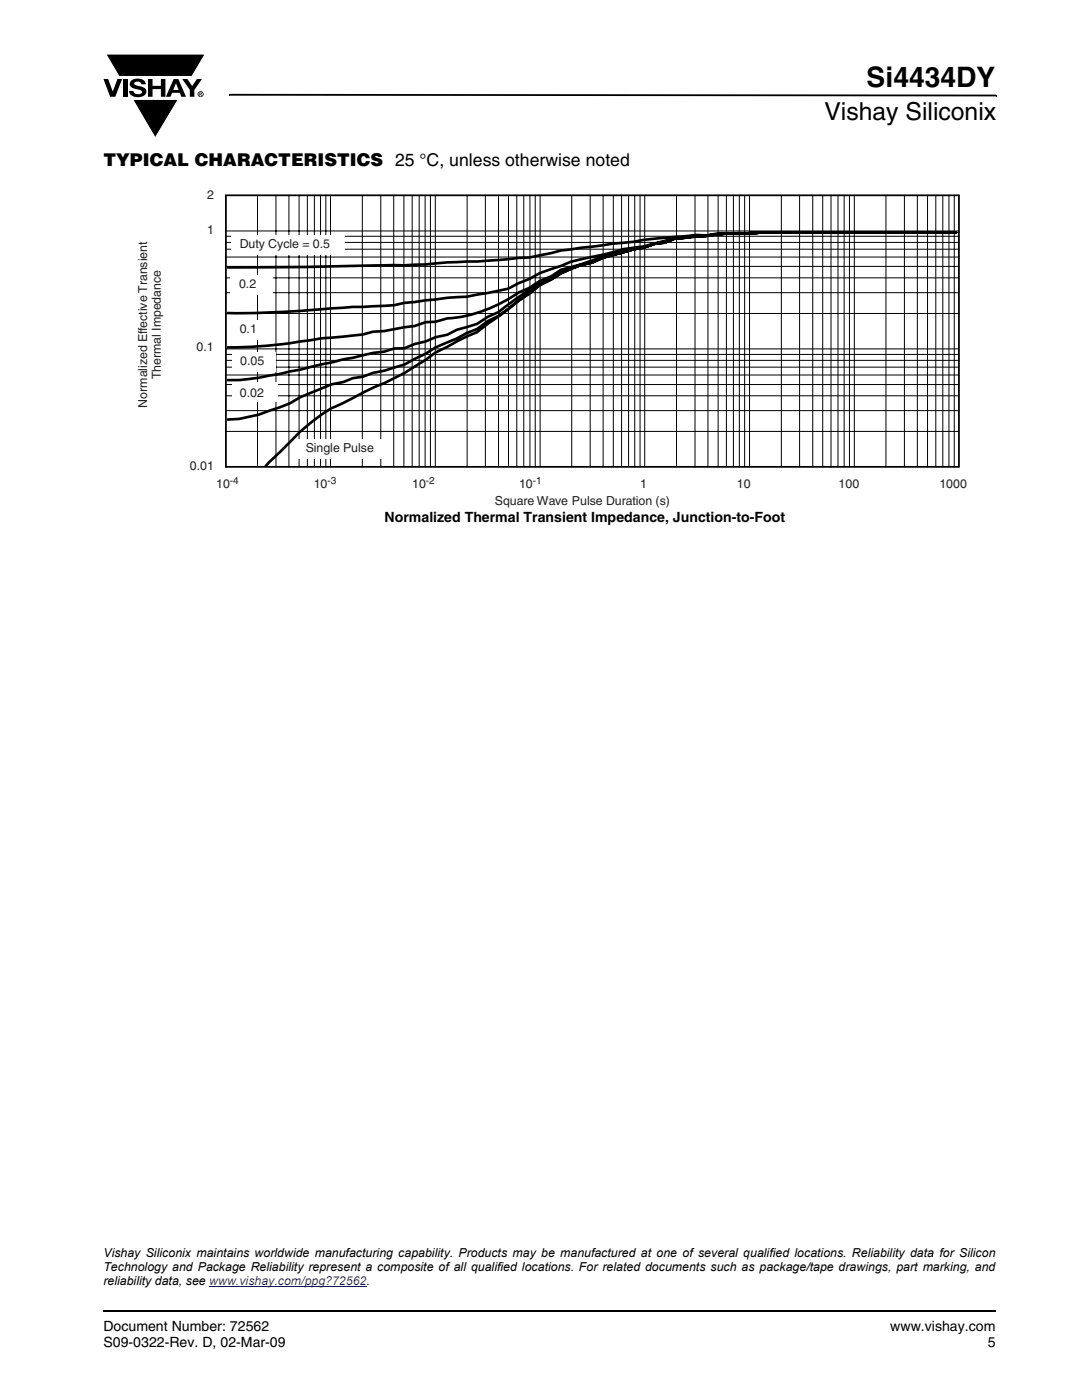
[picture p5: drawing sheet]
<svg xmlns="http://www.w3.org/2000/svg" width="216mm" height="279mm" viewBox="0 0 216 279" stroke-linecap="round" stroke-linejoin="round" font-family="sans-serif">
<path d="M20.5 261.5h.1v.4h-.1z" fill="#000"/>
<path d="M20.6 261.7h178.2" fill="none" stroke="#000" stroke-width=".36"/>
<path d="M20.6 10.7h20.5v17h-20.5z" fill="#fff"/>
<g fill="#000">
<path d="M20.6 15.8h1l.9 2.5 .9-2.5h1l-1.4 3.5h-1zM21.1 10.8h19.8l-2.6 4.5h-14.6zM24.5 15.8h.9v3.5h-.9zM26.2 16.1a2.08 2.08 0 0 1 2.8 .3l.1 .4h-.9a.78 .78 0 0 0-.7-.5 .78 .78 0 0 0-.7 .4l.2 .3 1 .2a1.06 1.06 0 0 1 1.2 1 1.06 1.06 0 0 1-1.1 1.1 1.71 1.71 0 0 1-2.3-1.2h.8a.95 .95 0 0 0 .8 .7 .95 .95 0 0 0 .9-.4 1.3 1.3 0 0 0-1.2-.6 1.02 1.02 0 0 1-1-.6 1.02 1.02 0 0 1 .1-1.1zM29.5 15.8h.9v1.3h1.7v-1.3h.9v3.5h-.9v-1.5h-1.7v1.5h-.9zM26.5 19.8h9.1l-4.6 7.7zM36.4 15.8h1l.9 1.4 1-1.4h1l-1.5 2.2v1.3h-.9v-1.4zM45.7 18.7h.2v.4h-.2zM45.9 18.7l152.9 .2v.3l-152.9-.1zM198.8 18.9h.1v.3h-.1z"/>
<path d="M35.1 16.6l-.5 1.3h1zM34.7 15.8h.9l1.5 3.5h-.9l-.3-.8h-1.6l-.3 .8h-.9z"/>
<path d="M39.9 18.6v.1h.2v-.1zM39.8 18.5h.4l.1 .2-.2 .1 .2 .3-.3-.3-.1 .3h-.1zM39.6 18.8a.45 .45 0 0 0 .9 0 .45 .45 0 0 0-.9 0zM39.4 18.8a.6 .6 0 0 1 1.2 0 .6 .6 0 0 1-1.2 0z"/>
</g>
<path d="M21.1 10.8h19.8l-2.6 4.5h-14.5zM26.5 19.8h9.1l-4.6 7.7z" fill="none" stroke="#fff" stroke-width=".2"/>
<path d="M41.7 256.7h31.4" fill="none" stroke="#00f" stroke-width=".2"/>
<path d="M27.2 37.5h165.7v63.8h-165.7z" fill="#fff"/>
<path d="M190.8 46.4h-39.2l-2.4 .2a40.5 40.5 0 0 0-8.3 .5l-6.2 .5-6.3 1.8-8.2 1.8a55.3 55.3 0 0 1-8.3 2.6l-1.8 1.3-2.4 1-2 1.3-2.2 1a28.5 28.5 0 0 1-14.2 5.1l-2.4 .7-2 .1-2.1 .8-6.1 1-2.3 .1-2 .6-8.3 .7a101.7 101.7 0 0 1-18.7 1.8M190.8 46.4h-39.2l-2.4 .2a40.5 40.5 0 0 0-8.3 .5h-2l-4.2 .4-2 .6a35 35 0 0 1-8.4 1.6l-3.1 .9-4.2 .9a19.9 19.9 0 0 0-5.1 1.6l-4.2 1.4-2 1.2-2.2 .8-2.1 1.1-8.2 1.6-3.9 .2-4.4 .5-4.2 .5-2.1 .5-8.2 .3-15.3 1.1-9.7 .2M190.8 46.4h-39.2l-8.6 .2-2.1 .4-2-.1-8.1 .7-4.4 .7-4.2 .3-10.3 1.4-6.2 1.4-10.5 .8-5.9 .2a118.7 118.7 0 0 1-15.2 .6l-13.9 .3-14.8 .1M190.8 46.4h-39.2l-2.4 .2a40.5 40.5 0 0 0-8.3 .5h-2l-4.2 .5-2 .8-1.9 .2-2.4 .8-2 .3-6.2 1.8-2 .9a21.6 21.6 0 0 0-8.1 3.3l-2.4 1.2-2 1.7-2.2 1.4-2.1 1.7-6.2 4.6-2 .8-6.3 3.3a58.7 58.7 0 0 1-13.1 7.3l-5.7 2.9a17 17 0 0 0-6.1 3.8l-2.1 1.7-6.9 7M190.8 46.4h-39.2l-2.4 .2a40.5 40.5 0 0 0-8.3 .5l-2-.1-2.2 .4-2 .2-2 .8-1.9 .2-2.4 .8-2 .3-6.2 1.8-2 .9a20.6 20.6 0 0 0-8.1 3.3l-2.4 1.2-8.3 6.2-2 .9-2.2 1.7-8.3 3.6-2 1.3-4.2 2.2-4 1.2-2.3 .4-2 .8-2 .3-1.9 .7-2.3 .5-6.3 2.6-2 1.2-4.2 1.5a26.9 26.9 0 0 1-8.3 1.7M190.8 46.4h-39.2l-2.4 .2a40.5 40.5 0 0 0-8.3 .5h-2l-2.2 .3-2 .2-2 .8-1.9 .2-2.4 .8-2 .3a48.6 48.6 0 0 0-8.2 2.7l-2.3 .4-4 1.5-1.8 1.3a44.4 44.4 0 0 0-10.7 6.7l-2 .9-2.2 1.4-4.1 1.2-1.8 1-2.4 .5-2 .8-2.1 .6-2.1 .8h-2.1l-1.9 .7-2.3 .2-4 1-1.9 .3a172.7 172.7 0 0 1-18.9 3.9l-1.9 .3h-2.3" fill="none" stroke="#000" stroke-width=".53"/>
<g fill="none" stroke="#000" stroke-width=".2">
<path d="M51.4 39v54.2M55.1 39v54.2M57.6 39v54.2M59.7 39v54.2M61.3 39v54.2M62.7 39v54.2M64 39v54.2M65 39v54.2M65.9 39v54.2M72.3 39v54.2M76 39v54.2M78.6 39v54.2"/>
<path d="M80.6 39v54.2M82.2 39v54.2M83.6 39v54.2M84.8 39v54.2M85.9 39v54.2M86.9 39v54.2M93.2 39v54.2M96.9 39v54.2M99.5 39v54.2M101.5 39v54.2M103.1 39v54.2M104.5 39v54.2"/>
<path d="M105.7 39v54.2M106.8 39v54.2M107.8 39v54.2M114.1 39v54.2M117.8 39v54.2M120.3 39v54.2M122.4 39v54.2M124 39v54.2M125.4 39v54.2M126.7 39v54.2M127.7 39v54.2M128.6 39v54.2"/>
<path d="M135 39v54.2M138.7 39v54.2M141.3 39v54.2M143.3 39v54.2M144.9 39v54.2M146.3 39v54.2M147.5 39v54.2M148.6 39v54.2M149.6 39v54.2M45.1 49.7h146.2M45.1 48.4h146.2M45.1 51.3h146.2"/>
<path d="M45.1 58.4h146.2M45.1 55.4h146.2M45.1 53.2h146.2M45.1 47.2h146.2M45.1 46.1h146.2M45.1 69.6h146.2M45.1 79h146.2M45.1 76.7h146.2M45.1 74.8h146.2M45.1 73.3h146.2M45.1 71.9h146.2M45.1 70.7h146.2"/>
<path d="M45.1 62.6h146.2M45.1 86.1h146.2M45.1 82h146.2"/>
</g>
<path d="M191.3 39h-146.2v54.2h146.2" fill="none" stroke="#000" stroke-width=".35"/>
<g fill="#fff">
<path d="M46 54.9h8.4v3.9h-8.4z"/>
<path d="M46.1 63.9h7.8v3.8h-7.8z"/>
<path d="M46.3 70.3h8.7v3.8h-8.7z"/>
<path d="M46.4 76.4h9.1v3.8h-9.1z"/>
<path d="M59.3 87.8h18.1v3.8h-18.1z"/>
<path d="M46.1 47.1h22.7v3.8h-22.7z"/>
</g>
<g fill="none" stroke="#000" stroke-width=".2">
<path d="M155.9 39v54.2M159.5 39v54.2M162.2 39v54.2M164.2 39v54.2M165.8 39v54.2M167.2 39v54.2M168.4 39v54.2M169.5 39v54.2M170.5 39v54.2M176.8 39v54.2M180.5 39v54.2M183 39v54.2"/>
<path d="M185.1 39v54.2M186.7 39v54.2M188.1 39v54.2M189.4 39v54.2M190.4 39v54.2"/>
</g>
<path d="M191.3 39v54.2" fill="none" stroke="#000" stroke-width=".35"/>
<text font-size="5.6" x="172.9" y="17.4">Si4434DY</text>
<text font-size="4.9" x="164.5" y="24">Vishay Siliconix</text>
<text font-size="3.5" x="20.6" y="33">TYPICAL CHARACTERISTICS 25 °C, unless otherwise noted</text>
<g font-size="2.8">
<text x="76.8" y="104.2">Normalized Thermal Transient Impedance, Junction-to-Foot</text>
<text x="20.6" y="265.6">Document Number: 72562</text>
<text x="20.6" y="268.8">S09-0322-Rev. D, 02-Mar-09</text>
<text x="177.7" y="265.6">www.vishay.com</text>
<text x="197.1" y="268.8">5</text>
</g>
<g font-size="2.5" fill="#231f20">
<text x="41.3" y="39.6">2</text>
<text x="41.3" y="46.8">1</text>
<text x="47.8" y="49.6">Duty Cycle = 0.5</text>
<text x="47.7" y="57.4">0.2</text>
<text x="39.2" y="70.1">0.1</text>
<text x="47.8" y="66.4">0.1</text>
<text x="32.1" y="75.7" transform="rotate(-90 32.1 75.7)">Thermal Impedance</text>
<text x="47.9" y="72.8">0.05</text>
<text x="29.4" y="81.4" transform="rotate(-90 29.4 81.4)">Normalized Effective Transient</text>
<text x="47.9" y="79.2">0.02</text>
<text x="37.9" y="93.8">0.01</text>
<text x="61" y="90.2">Single Pulse</text>
<text x="43.1" y="97.4">10</text>
<text x="62.6" y="97.4">10</text>
<text x="82.2" y="97.4">10</text>
<text x="98.7" y="100.7">Square Wave Pulse Duration (s)</text>
<text x="103.6" y="97.4">10</text>
<text x="127.7" y="97.4">1</text>
<text x="147" y="97.4">10</text>
<text x="167.3" y="97.4">100</text>
<text x="187.4" y="97.4">1000</text>
</g>
<g font-size="2.5">
<text x="20.6" y="250.8">Vishay Siliconix maintains worldwide manufacturing capability. Products may be manufactured at one of several qualified locations. Reliability data for Silicon</text>
<text x="20.6" y="256.5">reliability data, see www.vishay.com/ppg?72562.</text>
<text x="20.6" y="253.6">Technology and Package Reliability represent a composite of all qualified locations. For related documents such as package/tape drawings, part marking, and</text>
</g>
<g font-size="2" fill="#231f20">
<text x="45.9" y="96.7">-4</text>
<text x="65.4" y="96.7">-3</text>
<text x="85" y="96.7">-2</text>
<text x="106.3" y="96.7">-1</text>
</g>
</svg>
